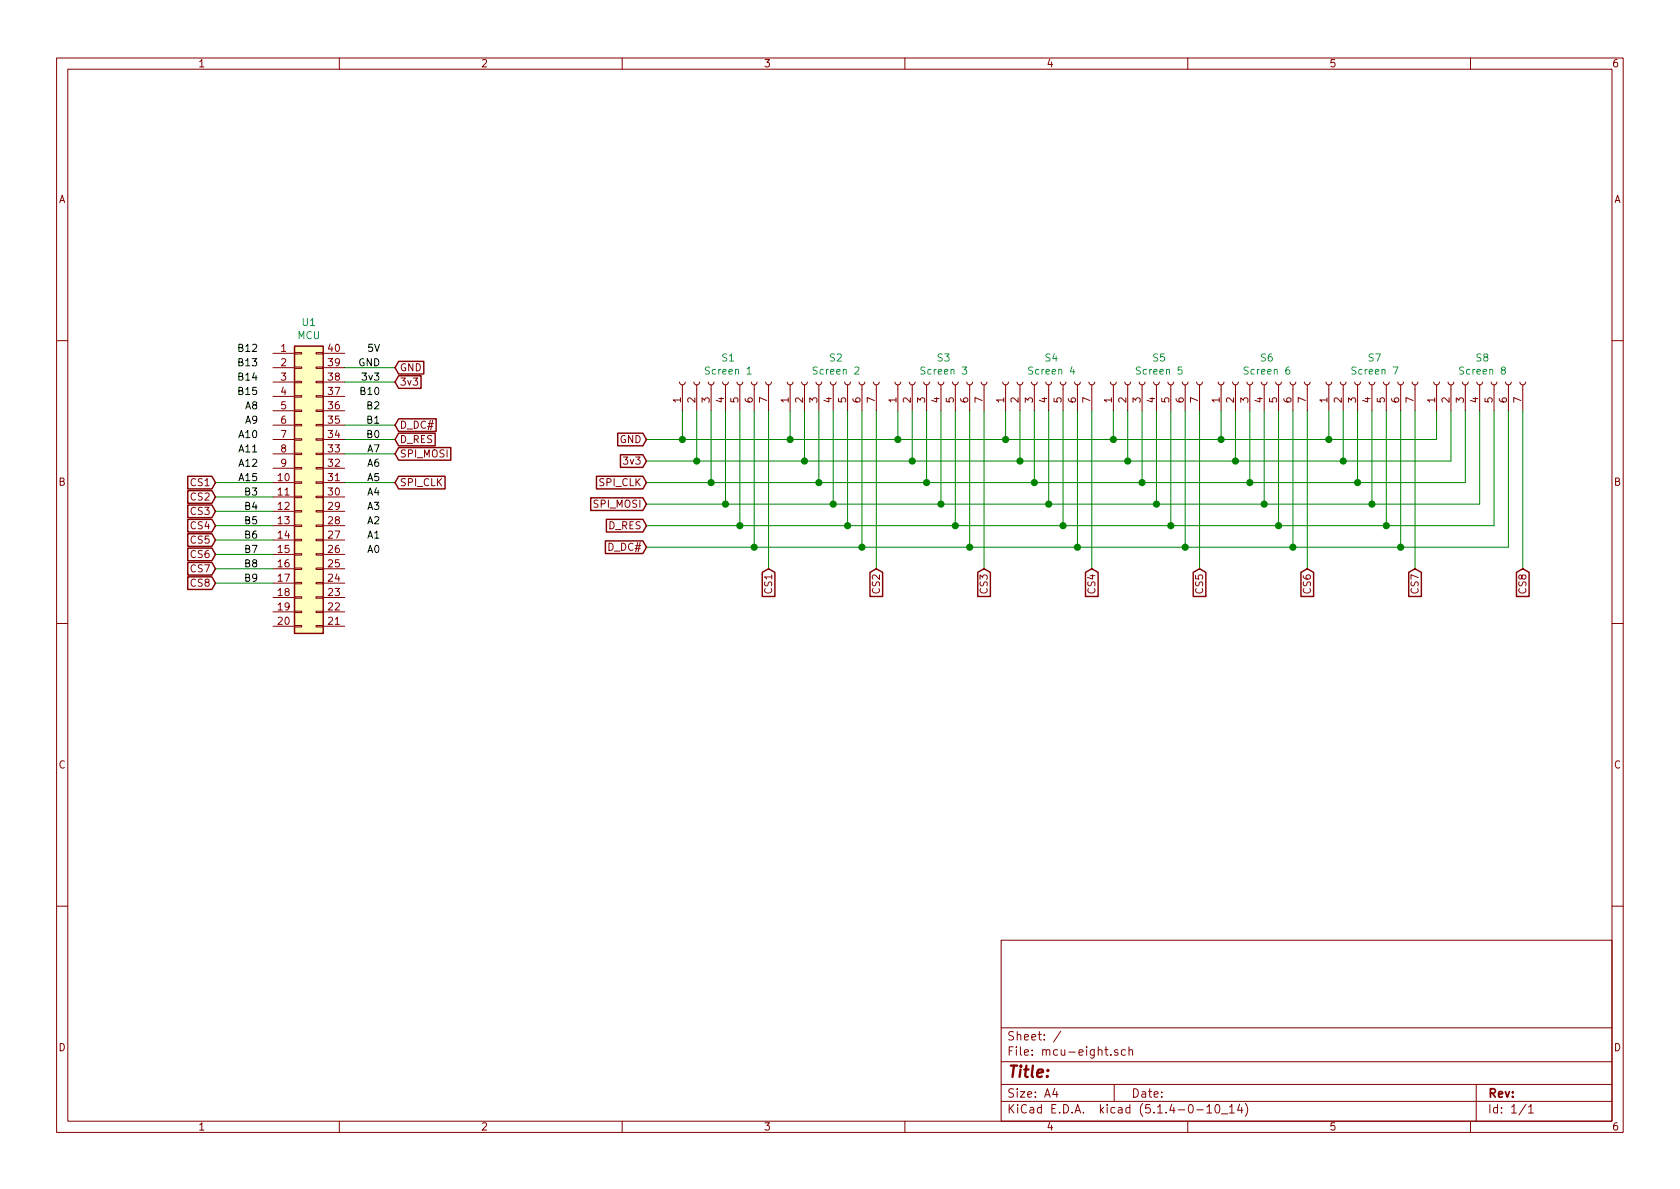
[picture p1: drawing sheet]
EESchema Schematic File Version 4
LIBS:Untitled-cache
EELAYER 30 0
EELAYER END
$Descr A4 11693 8268
encoding utf-8
Sheet 1 1
Title ""
Date ""
Rev ""
Comp ""
Comment1 ""
Comment2 ""
Comment3 ""
Comment4 ""
$EndDescr
$Comp
L Connector:Conn_01x07_Female S1
U 1 1
P 5050 2650
F 0 "S1" V 5215 2630 50  0000 C CNN
F 1 "Screen 1" V 5124 2630 50  0000 C CNN
F 2 "Untitled:display-spi" H 5050 2650 50  0001 C CNN
F 3 "~" H 5050 2650 50  0001 C CNN
	1    5050 2650
	0    -1   -1   0   
$EndComp
$Comp
L Connector:Conn_01x07_Female S2
U 1 1
P 5800 2650
F 0 "S2" V 5965 2630 50  0000 C CNN
F 1 "Screen 2" V 5874 2630 50  0000 C CNN
F 2 "Untitled:display-spi" H 5800 2650 50  0001 C CNN
F 3 "~" H 5800 2650 50  0001 C CNN
	1    5800 2650
	0    -1   -1   0   
$EndComp
$Comp
L Connector:Conn_01x07_Female S3
U 1 1
P 6550 2650
F 0 "S3" V 6715 2630 50  0000 C CNN
F 1 "Screen 3" V 6624 2630 50  0000 C CNN
F 2 "Untitled:display-spi" H 6550 2650 50  0001 C CNN
F 3 "~" H 6550 2650 50  0001 C CNN
	1    6550 2650
	0    -1   -1   0   
$EndComp
$Comp
L Connector:Conn_01x07_Female S4
U 1 1
P 7300 2650
F 0 "S4" V 7465 2630 50  0000 C CNN
F 1 "Screen 4" V 7374 2630 50  0000 C CNN
F 2 "Untitled:display-spi" H 7300 2650 50  0001 C CNN
F 3 "~" H 7300 2650 50  0001 C CNN
	1    7300 2650
	0    -1   -1   0   
$EndComp
$Comp
L Connector:Conn_01x07_Female S5
U 1 1
P 8050 2650
F 0 "S5" V 8215 2630 50  0000 C CNN
F 1 "Screen 5" V 8124 2630 50  0000 C CNN
F 2 "Untitled:display-spi" H 8050 2650 50  0001 C CNN
F 3 "~" H 8050 2650 50  0001 C CNN
	1    8050 2650
	0    -1   -1   0   
$EndComp
$Comp
L Connector:Conn_01x07_Female S6
U 1 1
P 8800 2650
F 0 "S6" V 8965 2630 50  0000 C CNN
F 1 "Screen 6" V 8874 2630 50  0000 C CNN
F 2 "Untitled:display-spi" H 8800 2650 50  0001 C CNN
F 3 "~" H 8800 2650 50  0001 C CNN
	1    8800 2650
	0    -1   -1   0   
$EndComp
$Comp
L Connector:Conn_01x07_Female S7
U 1 1
P 9550 2650
F 0 "S7" V 9715 2630 50  0000 C CNN
F 1 "Screen 7" V 9624 2630 50  0000 C CNN
F 2 "Untitled:display-spi" H 9550 2650 50  0001 C CNN
F 3 "~" H 9550 2650 50  0001 C CNN
	1    9550 2650
	0    -1   -1   0   
$EndComp
$Comp
L Connector:Conn_01x07_Female S8
U 1 1
P 10300 2650
F 0 "S8" V 10465 2630 50  0000 C CNN
F 1 "Screen 8" V 10374 2630 50  0000 C CNN
F 2 "Untitled:display-spi" H 10300 2650 50  0001 C CNN
F 3 "~" H 10300 2650 50  0001 C CNN
	1    10300 2650
	0    -1   -1   0   
$EndComp
Wire Wire Line
	4750 2850 4750 3050
Wire Wire Line
	4750 3050 5500 3050
Wire Wire Line
	5500 3050 5500 2850
Wire Wire Line
	5500 3050 6250 3050
Wire Wire Line
	6250 3050 6250 2850
Connection ~ 5500 3050
Wire Wire Line
	6250 3050 7000 3050
Wire Wire Line
	7000 3050 7000 2850
Connection ~ 6250 3050
Wire Wire Line
	7000 3050 7750 3050
Connection ~ 7000 3050
Wire Wire Line
	7750 3050 7750 2850
Wire Wire Line
	7750 3050 8500 3050
Wire Wire Line
	8500 3050 8500 2850
Connection ~ 7750 3050
Wire Wire Line
	8500 3050 9250 3050
Wire Wire Line
	9250 3050 9250 2850
Connection ~ 8500 3050
Wire Wire Line
	9250 3050 10000 3050
Wire Wire Line
	10000 3050 10000 2850
Connection ~ 9250 3050
Wire Wire Line
	4850 3200 5600 3200
Wire Wire Line
	5600 3200 6350 3200
Connection ~ 5600 3200
Wire Wire Line
	6350 3200 7100 3200
Connection ~ 6350 3200
Wire Wire Line
	7100 3200 7850 3200
Connection ~ 7100 3200
Wire Wire Line
	7850 3200 8600 3200
Connection ~ 7850 3200
Wire Wire Line
	8600 3200 9350 3200
Connection ~ 8600 3200
Wire Wire Line
	9350 3200 10100 3200
Connection ~ 9350 3200
Wire Wire Line
	4950 3350 5700 3350
Wire Wire Line
	5700 3350 6450 3350
Connection ~ 5700 3350
Wire Wire Line
	6450 3350 7200 3350
Connection ~ 6450 3350
Wire Wire Line
	7200 3350 7950 3350
Connection ~ 7200 3350
Wire Wire Line
	7950 3350 8700 3350
Connection ~ 7950 3350
Wire Wire Line
	8700 3350 9450 3350
Connection ~ 8700 3350
Wire Wire Line
	9450 3350 10200 3350
Connection ~ 9450 3350
Wire Wire Line
	5050 3500 5800 3500
Wire Wire Line
	5800 3500 6550 3500
Connection ~ 5800 3500
Wire Wire Line
	6550 3500 7300 3500
Connection ~ 6550 3500
Wire Wire Line
	7300 3500 8050 3500
Connection ~ 7300 3500
Wire Wire Line
	8050 3500 8800 3500
Connection ~ 8050 3500
Wire Wire Line
	8800 3500 9550 3500
Connection ~ 8800 3500
Wire Wire Line
	9550 3500 10300 3500
Connection ~ 9550 3500
Wire Wire Line
	10400 3650 9650 3650
Wire Wire Line
	9650 3650 8900 3650
Connection ~ 9650 3650
Wire Wire Line
	8900 3650 8150 3650
Connection ~ 8900 3650
Wire Wire Line
	8150 3650 7400 3650
Connection ~ 8150 3650
Wire Wire Line
	7400 3650 6650 3650
Connection ~ 7400 3650
Wire Wire Line
	5900 3650 6650 3650
Connection ~ 6650 3650
Wire Wire Line
	5900 3650 5150 3650
Connection ~ 5900 3650
Wire Wire Line
	5250 3800 6000 3800
Wire Wire Line
	6000 3800 6750 3800
Connection ~ 6000 3800
Wire Wire Line
	6750 3800 7500 3800
Connection ~ 6750 3800
Wire Wire Line
	7500 3800 8250 3800
Connection ~ 7500 3800
Wire Wire Line
	8250 3800 9000 3800
Connection ~ 8250 3800
Connection ~ 9000 3800
Wire Wire Line
	9000 3800 9750 3800
Wire Wire Line
	9750 3800 10500 3800
Connection ~ 9750 3800
Text Label 2650 2450 2    50   ~ 0
5V
Text Label 2650 2650 2    50   ~ 0
3v3
Text Label 2650 2750 2    50   ~ 0
B10
Text Label 2650 2850 2    50   ~ 0
B2
Text Label 2650 2950 2    50   ~ 0
B1
Text Label 2650 3050 2    50   ~ 0
B0
Text Label 2650 3150 2    50   ~ 0
A7
Text Label 2650 3250 2    50   ~ 0
A6
Text Label 2650 3350 2    50   ~ 0
A5
Text Label 2650 3450 2    50   ~ 0
A4
Text Label 2650 3550 2    50   ~ 0
A3
Text Label 2650 3650 2    50   ~ 0
A2
Text Label 2650 3750 2    50   ~ 0
A1
Text Label 2650 3850 2    50   ~ 0
A0
Text GLabel 2750 2550 2    50   Input ~ 0
GND
Text GLabel 2750 2650 2    50   Input ~ 0
3v3
Text Label 2650 2550 2    50   ~ 0
GND
Text GLabel 4500 3050 0    50   Input ~ 0
GND
Text GLabel 4500 3200 0    50   Input ~ 0
3v3
Wire Wire Line
	4500 3200 4850 3200
Connection ~ 4850 3200
Wire Wire Line
	4500 3050 4750 3050
Connection ~ 4750 3050
Text GLabel 4500 3350 0    50   Input ~ 0
SPI_CLK
Text GLabel 4500 3500 0    50   Input ~ 0
SPI_MOSI
Text GLabel 4500 3650 0    50   Input ~ 0
D_RES
Text GLabel 4500 3800 0    50   Input ~ 0
D_DC#
Wire Wire Line
	4850 2850 4850 3200
Wire Wire Line
	4950 2850 4950 3350
Wire Wire Line
	5050 2850 5050 3500
Wire Wire Line
	5150 2850 5150 3650
Wire Wire Line
	5250 2850 5250 3800
Wire Wire Line
	5600 2850 5600 3200
Wire Wire Line
	5700 2850 5700 3350
Wire Wire Line
	5800 2850 5800 3500
Wire Wire Line
	5900 2850 5900 3650
Wire Wire Line
	6000 2850 6000 3800
Wire Wire Line
	6350 2850 6350 3200
Wire Wire Line
	6450 2850 6450 3350
Wire Wire Line
	6550 2850 6550 3500
Wire Wire Line
	6650 2850 6650 3650
Wire Wire Line
	6750 2850 6750 3800
Wire Wire Line
	7100 2850 7100 3200
Wire Wire Line
	7200 2850 7200 3350
Wire Wire Line
	7300 2850 7300 3500
Wire Wire Line
	7400 2850 7400 3650
Wire Wire Line
	7500 2850 7500 3800
Wire Wire Line
	7850 2850 7850 3200
Wire Wire Line
	7950 2850 7950 3350
Wire Wire Line
	8050 2850 8050 3500
Wire Wire Line
	8150 2850 8150 3650
Wire Wire Line
	8250 2850 8250 3800
Wire Wire Line
	8600 2850 8600 3200
Wire Wire Line
	8700 2850 8700 3350
Wire Wire Line
	8800 2850 8800 3500
Wire Wire Line
	8900 2850 8900 3650
Wire Wire Line
	9000 2850 9000 3800
Wire Wire Line
	9350 2850 9350 3200
Wire Wire Line
	9450 2850 9450 3350
Wire Wire Line
	9550 2850 9550 3500
Wire Wire Line
	9650 2850 9650 3650
Wire Wire Line
	9750 2850 9750 3800
Wire Wire Line
	10100 2850 10100 3200
Wire Wire Line
	10200 2850 10200 3350
Wire Wire Line
	10300 2850 10300 3500
Wire Wire Line
	10400 2850 10400 3650
Wire Wire Line
	10500 2850 10500 3800
Wire Wire Line
	4500 3350 4950 3350
Connection ~ 4950 3350
Wire Wire Line
	4500 3500 5050 3500
Connection ~ 5050 3500
Wire Wire Line
	4500 3650 5150 3650
Connection ~ 5150 3650
Wire Wire Line
	4500 3800 5250 3800
Connection ~ 5250 3800
Text GLabel 2750 3350 2    50   Input ~ 0
SPI_CLK
Text GLabel 2750 3150 2    50   Input ~ 0
SPI_MOSI
Text GLabel 2750 3050 2    50   Input ~ 0
D_RES
Text GLabel 2750 2950 2    50   Input ~ 0
D_DC#
Wire Wire Line
	2750 3350 2400 3350
Wire Wire Line
	2750 3150 2400 3150
Wire Wire Line
	2750 3050 2400 3050
Wire Wire Line
	2750 2950 2400 2950
Wire Wire Line
	2750 2650 2400 2650
Wire Wire Line
	2750 2550 2400 2550
Text GLabel 5350 3950 3    50   Input ~ 0
CS1
Text GLabel 6100 3950 3    50   Input ~ 0
CS2
Text GLabel 6850 3950 3    50   Input ~ 0
CS3
Text GLabel 7600 3950 3    50   Input ~ 0
CS4
Text GLabel 8350 3950 3    50   Input ~ 0
CS5
Text GLabel 9100 3950 3    50   Input ~ 0
CS6
Text GLabel 9850 3950 3    50   Input ~ 0
CS7
Text GLabel 10600 3950 3    50   Input ~ 0
CS8
Wire Wire Line
	5350 2850 5350 3950
Wire Wire Line
	6100 2850 6100 3950
Wire Wire Line
	6850 3950 6850 2850
Wire Wire Line
	7600 2850 7600 3950
Wire Wire Line
	8350 3950 8350 2850
Wire Wire Line
	9100 3950 9100 2850
Wire Wire Line
	9850 3950 9850 2850
Wire Wire Line
	10600 2850 10600 3950
Text GLabel 1500 3350 0    50   Input ~ 0
CS1
Text GLabel 1500 3450 0    50   Input ~ 0
CS2
Text GLabel 1500 3550 0    50   Input ~ 0
CS3
Text GLabel 1500 3650 0    50   Input ~ 0
CS4
Text GLabel 1500 3750 0    50   Input ~ 0
CS5
Text GLabel 1500 3850 0    50   Input ~ 0
CS6
Text GLabel 1500 3950 0    50   Input ~ 0
CS7
Text GLabel 1500 4050 0    50   Input ~ 0
CS8
Text Label 1800 2550 2    50   ~ 0
B13
Text Label 1800 2750 2    50   ~ 0
B15
Text Label 1800 2850 2    50   ~ 0
A8
Text Label 1800 2950 2    50   ~ 0
A9
Text Label 1800 3050 2    50   ~ 0
A10
Text Label 1800 3250 2    50   ~ 0
A12
Text Label 1800 3350 2    50   ~ 0
A15
Text Label 1800 3450 2    50   ~ 0
B3
Text Label 1800 3550 2    50   ~ 0
B4
Text Label 1800 3650 2    50   ~ 0
B5
Text Label 1800 3750 2    50   ~ 0
B6
Text Label 1800 3850 2    50   ~ 0
B7
Text Label 1800 3950 2    50   ~ 0
B8
Text Label 1800 4050 2    50   ~ 0
B9
Text Label 1800 2650 2    50   ~ 0
B14
Text Label 1800 3150 2    50   ~ 0
A11
Text Label 1800 2450 2    50   ~ 0
B12
Wire Wire Line
	1900 4050 1500 4050
Wire Wire Line
	1900 3950 1500 3950
Wire Wire Line
	1900 3850 1500 3850
Wire Wire Line
	1900 3750 1500 3750
Wire Wire Line
	1900 3650 1500 3650
Wire Wire Line
	1900 3550 1500 3550
Wire Wire Line
	1900 3450 1500 3450
Wire Wire Line
	1900 3350 1500 3350
$Comp
L Connector_Generic:Conn_02x20_Counter_Clockwise U1
U 1 1
P 2100 3350
F 0 "U1" H 2150 4467 50  0000 C CNN
F 1 "MCU" H 2150 4376 50  0000 C CNN
F 2 "Untitled:YAAJ_BohPill" H 2100 3350 50  0001 C CNN
F 3 "~" H 2100 3350 50  0001 C CNN
	1    2100 3350
	1    0    0    -1  
$EndComp
$EndSCHEMATC
